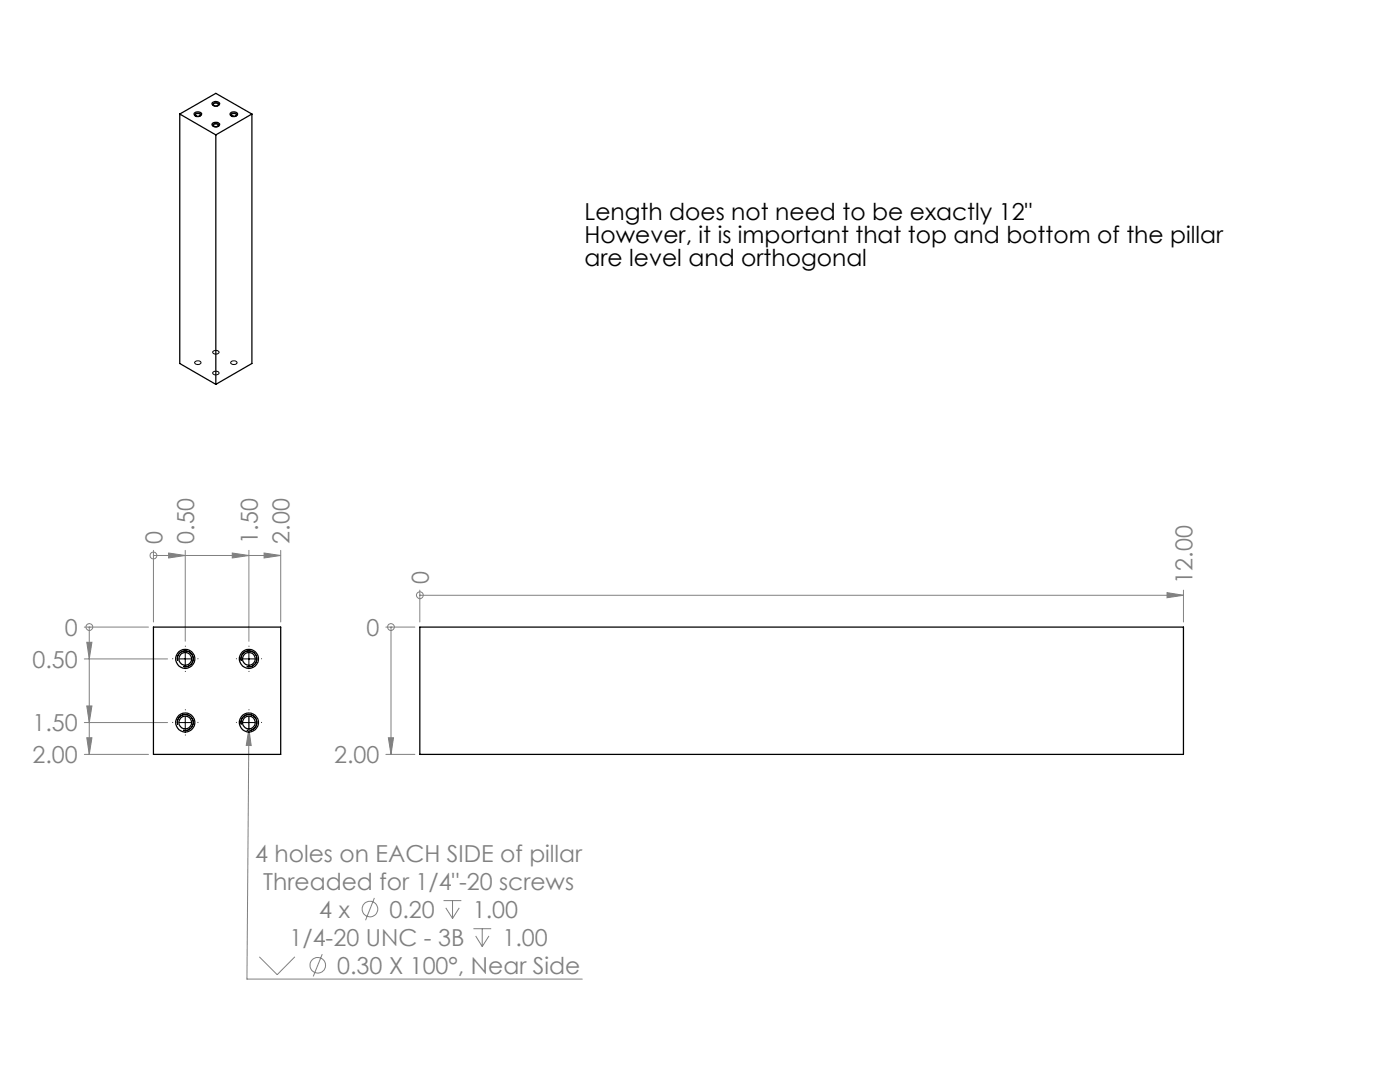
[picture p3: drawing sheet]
<svg xmlns="http://www.w3.org/2000/svg" width="279mm" height="216mm" viewBox="0 0 279 216" stroke-linecap="round" stroke-linejoin="round" font-family="sans-serif">
<g fill="none" stroke="#808080" stroke-width=".2">
<path d="M30.6 110.8h.1M30.6 109.8v14.3M30.6 110.8h25.4M33.7 110.3l3.3 .5-3.3 .5zM37 109.8v18.2M46.4 110.3l3.3 .5-3.3 .5zM49.7 109.8v18.2M52.7 110.3l3.3 .5-3.3 .5zM56 109.8v14.3M83.8 118.8h.1M83.8 117.8v6.3M83.8 118.8h152.4"/>
<path d="M232.9 118.3l3.3 .5-3.3 .5zM236.2 117.8v6.3M16.8 125.1h12.8M16.8 131.5h16.6M17.3 128.2h1l-.5 3.3zM17.8 125.1v25.4M17.8 125.1h.1M77 125.1h5.8M78 125.1h.1M78 125.1v25.4M16.8 144.2h16.6M16.8 150.5h12.8"/>
<path d="M17.3 140.9h1l-.5 3.3zM17.3 147.2h1l-.5 3.3zM49.7 145.5l.4 3.3-1-.1zM49.7 142.9v2.6M49.7 145.5l-.4 49.9h66.9M77 150.5h5.8M77.5 147.2h1l-.5 3.3zM74.7 179.2l-1.7 4.4M88.5 179.7h3.6M90.3 179.7v3.6M51.8 190.9l3.5 3.6 3.5-3.6M64.3 190.4l-1.8 4.4"/>
<path d="M89 181.2l1.3 2.1M91.7 181.2l-1.4 2.1M94.5 185.3h3.5M94.9 186.8l1.3 2.1M96.2 185.3v3.6M97.6 186.8l-1.4 2.1"/>
<circle cx="30.6" cy="110.8" r=".69"/>
<circle cx="83.8" cy="118.8" r=".67"/>
<circle cx="17.8" cy="125.1" r=".68"/>
<circle cx="78" cy="125.1" r=".68"/>
<circle cx="63.4" cy="192.6" r="1.55"/>
<circle cx="73.8" cy="181.4" r="1.55"/>
</g>
<g fill="none" stroke="#000" stroke-width=".2">
<path d="M38.9 22.8a.67 .67 0 0 1 .7-.3 .67 .67 0 0 1 .5 .6 .7 .7 0 0 1-1.2-.3zM42.5 24.8a.72 .72 0 0 1 1.2 .3 .69 .69 0 0 1-.7 .3 .69 .69 0 0 1-.5-.5zM42.5 20.7a.65 .65 0 0 1 .7-.2 .65 .65 0 0 1 .5 .5 .77 .77 0 0 1-1.3-.2zM46.1 22.8a.67 .67 0 0 1 .7-.3 .67 .67 0 0 1 .5 .6 .76 .76 0 0 1-1.3-.2zM38.9 72.2a.65 .65 0 0 1 .7-.2 .65 .65 0 0 1 .5 .5 .77 .77 0 0 1-1.3-.2zM42.5 74.3a.67 .67 0 0 1 .7-.2 .67 .67 0 0 1 .5 .5 .7 .7 0 0 1-1.2-.3zM42.6 70.1a.63 .63 0 0 1 .6-.2 .63 .63 0 0 1 .5 .5 .68 .68 0 0 1-.7 .3 .68 .68 0 0 1-.5-.5zM46.1 72.1a.65 .65 0 0 1 .7-.1 .65 .65 0 0 1 .5 .5 .76 .76 0 0 1-1.3-.2zM35.5 131.9a1.58 1.58 0 0 1 1.4-2 1.58 1.58 0 0 1 1.7 1.7 1.58 1.58 0 0 1-2.1 1.4M35.7 131.5h2.5M37 130.2v2.5M48.2 131.9a1.58 1.58 0 0 1 1.4-2 1.58 1.58 0 0 1 1.7 1.7 1.58 1.58 0 0 1-2.1 1.4"/>
<path d="M48.4 131.5h2.5M49.7 130.2v2.5M35.5 144.6a1.58 1.58 0 0 1 1.4-2 1.58 1.58 0 0 1 1.7 1.7 1.58 1.58 0 0 1-2.1 1.4M35.7 144.2h2.5M37 142.9v2.5M48.2 144.6a1.58 1.58 0 0 1 1.4-2 1.58 1.58 0 0 1 1.7 1.7 1.58 1.58 0 0 1-2.1 1.4M48.4 144.2h2.5M49.7 142.9v2.5"/>
</g>
<g fill="none" stroke="#000" stroke-width=".2" stroke-dasharray="15.2 1.3 1.3 1.3">
<path d="M34.5 131.4h.1M37 128.9h.1M37 133.9v.1M39.5 131.4h.1M47.2 131.4h.1M49.7 128.9h.1M49.7 133.9v.1M52.2 131.4h.1M34.5 144.1h.1M37 141.6h.1M37 146.6v.1M39.5 144.1h.1"/>
<path d="M47.2 144.1h.1M49.7 141.6h.1M49.7 146.6v.1M52.2 144.1h.1"/>
</g>
<g fill="#808080">
<path d="M49.7 145.5l.4 3.3-1-.1z"/>
<path d="M17.3 128.2h1l-.5 3.3zM17.3 140.9h1l-.5 3.3zM17.3 147.2h1l-.5 3.3zM77.5 147.2h1l-.5 3.3z"/>
<path d="M33.7 110.3l3.3 .5-3.3 .5zM46.4 110.3l3.3 .5-3.3 .5zM52.7 110.3l3.3 .5-3.3 .5zM232.9 118.3l3.3 .5-3.3 .5z"/>
</g>
<g fill="none" stroke="#000" stroke-width=".25">
<path d="M35.9 22.8l7.2 4.1M35.9 22.8l7.2-4.2 7.2 4.2M35.9 22.8v49.7l7.2 4.2M38.8 22.6a.85 .85 0 0 1 1.4 .2 .83 .83 0 0 1-.8 .4 .83 .83 0 0 1-.7-.5zM39.2 23.1h-.1a.31 .31 0 0 1 0-.4 .31 .31 0 0 1 .4-.1l.5 .2-.2 .3M42.4 24.7a1.03 1.03 0 0 1 1.5 .1 .91 .91 0 0 1-1.6 .1zM42.4 20.5a1 1 0 0 1 1.5 .2 .83 .83 0 0 1-.8 .4 .83 .83 0 0 1-.8-.5zM42.8 25.2a.26 .26 0 0 1-.2-.3 .26 .26 0 0 1 .3-.2 .34 .34 0 0 1 .5 0 .34 .34 0 0 1 0 .5M42.8 21.1a.28 .28 0 0 1-.2-.4 .28 .28 0 0 1 .3-.1 .35 .35 0 0 1 .5 0 .35 .35 0 0 1 0 .5M43.1 26.9v49.8M46 22.6a.86 .86 0 0 1 1.4 .2 .91 .91 0 0 1-1.5 0zM46.3 23.1h.1"/>
<path d="M46.3 23.1a.3 .3 0 0 1 0-.4 .3 .3 0 0 1 .4-.1l.4 .2 .1 .2-.2 .1M50.3 22.8l-7.2 4.1M50.3 22.8v49.7l-7.2 4.2M30.6 125.1h25.4v25.4h-25.4zM83.8 125.1h152.4v25.4h-152.4z"/>
<circle cx="37" cy="131.5" r="1.27"/>
<circle cx="37" cy="131.5" r="1.91"/>
<circle cx="49.7" cy="131.5" r="1.27"/>
<circle cx="49.7" cy="131.5" r="1.91"/>
<circle cx="37" cy="144.2" r="1.27"/>
<circle cx="37" cy="144.2" r="1.91"/>
<circle cx="49.7" cy="144.2" r="1.27"/>
<circle cx="49.7" cy="144.2" r="1.91"/>
</g>
<g font-size="4.7">
<text x="116.7" y="44">Length does not need to be exactly 12&quot;</text>
<text x="116.7" y="48.5">However, it is important that top and bottom of the pillar</text>
<text x="116.7" y="53">are level and orthogonal</text>
</g>
<g font-size="4.7" fill="#808080">
<text x="32.4" y="108.5" transform="rotate(-90 32.4 108.5)">0</text>
<text x="38.8" y="108.5" transform="rotate(-90 38.8 108.5)">0.50</text>
<text x="51.5" y="108.5" transform="rotate(-90 51.5 108.5)">1.50</text>
<text x="57.8" y="108.5" transform="rotate(-90 57.8 108.5)">2.00</text>
<text x="85.6" y="116.4" transform="rotate(-90 85.6 116.4)">0</text>
<text x="238" y="116.4" transform="rotate(-90 238 116.4)">12.00</text>
<text x="13" y="126.9">0</text>
<text x="73.1" y="126.9">0</text>
<text x="6.5" y="133.2">0.50</text>
<text x="6.5" y="145.9">1.50</text>
<text x="6.5" y="152.3">2.00</text>
<text x="66.7" y="152.3">2.00</text>
<text x="50.9" y="172">4 holes on EACH SIDE of pillar</text>
<text x="52.5" y="177.5">Threaded for 1/4&quot;-20 screws</text>
<text x="63.7" y="183.1">4 x</text>
<text x="77.7" y="183.1">0.20</text>
<text x="94.3" y="183.1">1.00</text>
<text x="57.8" y="188.7">1/4-20 UNC - 3B</text>
<text x="100.3" y="188.7">1.00</text>
<text x="67.3" y="194.3">0.30 X 100°, Near Side</text>
</g>
</svg>
